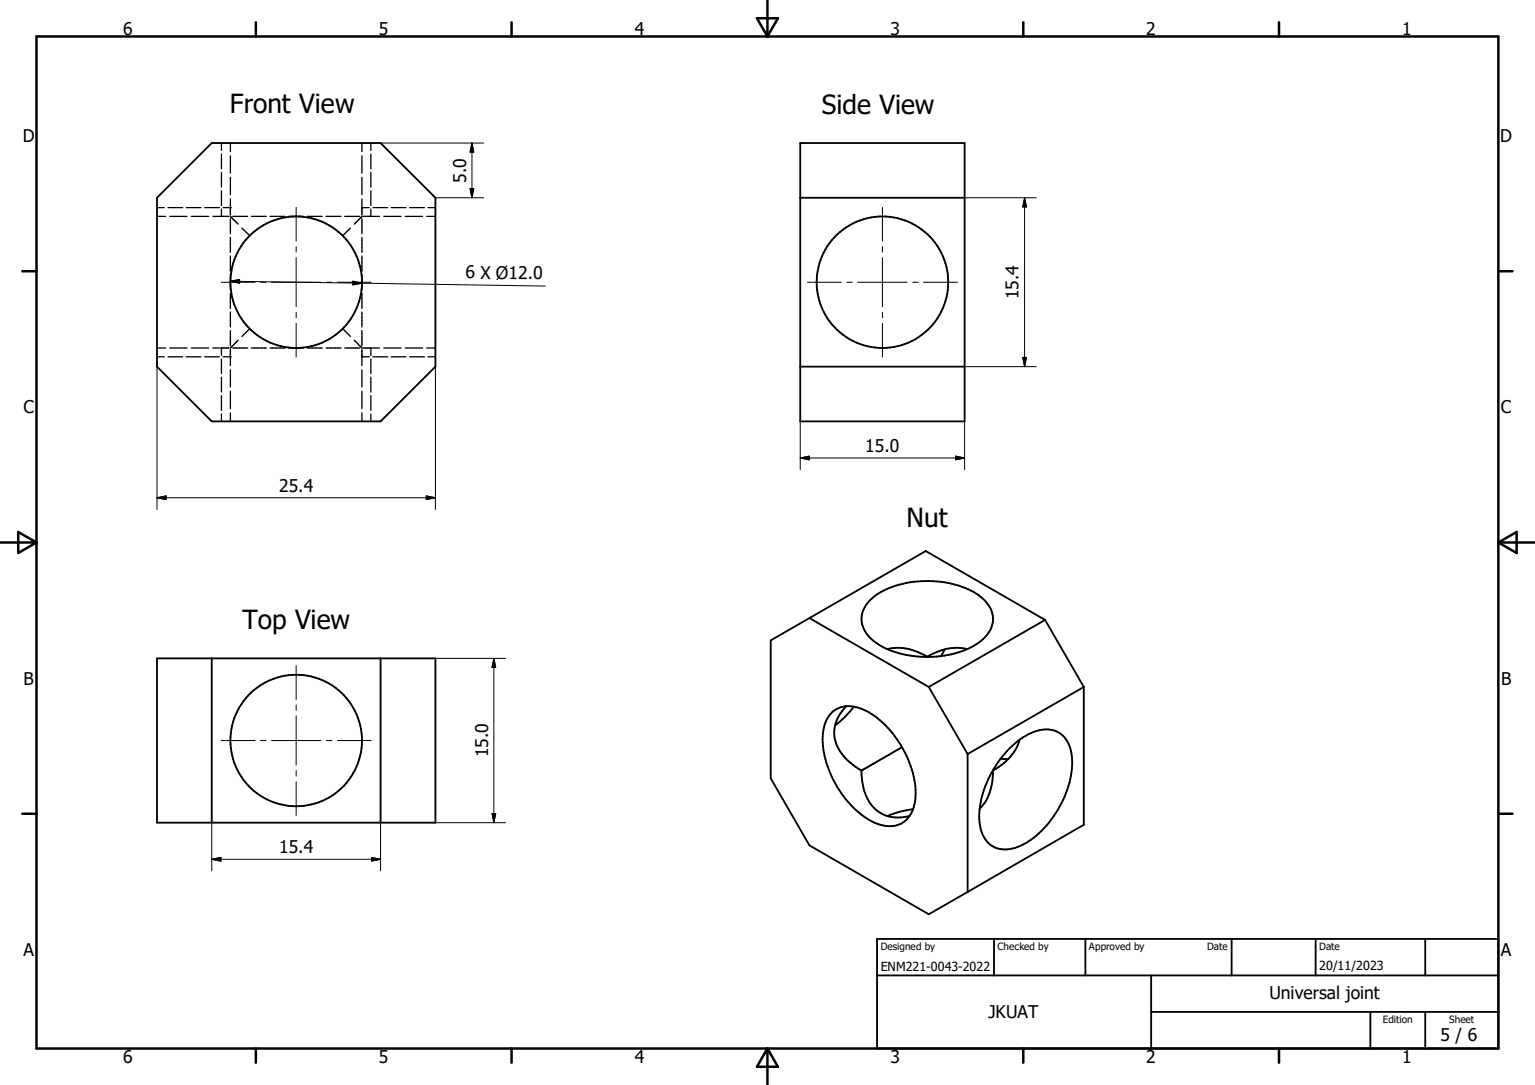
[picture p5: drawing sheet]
<svg xmlns="http://www.w3.org/2000/svg" width="297mm" height="210mm" viewBox="0 0 297 210" stroke-linecap="round" stroke-linejoin="round" font-family="sans-serif">
<g fill="none" stroke="#000" stroke-width=".25">
<path d="M42.8 27.7v1.4M42.8 29.8v2.9M42.8 33.4v2.8M42.8 36.9v2.9M44.6 27.7v1.6M44.6 30.2v3.3M44.6 34.3v3.4M44.6 38.5v3.1M70 27.7v1.6M70 30.2v3.3M70 34.3v3.4M70 38.5v3.1"/>
<path d="M71.8 27.7v1.4M71.8 29.8v2.9M71.8 33.4v2.8M71.8 36.9v2.9M30.4 41.9h1.6M30.4 40.2h1.4M32.5 40.2h2.9M32.9 41.9h3.3M36 40.2h2.9M37 41.9h3.4M39.6 40.2h2.8M41.2 41.9h3.1"/>
<path d="M42.8 40.5v1.4M43.2 40.2h1.4M44.6 40.2h.1M44.6 41.9h.1M44.6 42.3v2.9M44.6 46v2.8M44.6 49.6v2.9M44.6 53.2v.7M44.6 56.8v2.9M44.6 41.9l1.5 1.5M44.6 53.9v2.2M45 41.9h2.9"/>
<path d="M46.8 44.1l1.5 1.5M48.6 41.9h2.9M52.2 41.9h2.9M55.9 41.9h2.9M59.5 41.9h2.9M63.1 41.9h2.9M66.7 41.9h2.9M67.8 44.1l-1.5 1.5M70 40.2h.1M70 41.9h.1M70 42.3v2.9M70 46v2.8"/>
<path d="M70 49.6v2.9M70 53.2v2.9M70 56.8v2.9M70 41.9l-1.4 1.5M70 40.2h1.5M70.3 41.9h3.1M71.8 40.5v1.4M72.2 40.2h2.8M74.3 41.9h3.3M75.7 40.2h2.9M78.4 41.9h3.4M79.3 40.2h2.8"/>
<path d="M82.6 41.9h1.7M82.8 40.2h1.5M30.4 67.4h1.6M30.4 69.1h1.4M32.5 69.1h2.9M32.9 67.4h3.3M36 69.1h2.9M37 67.4h3.4M39.6 69.1h2.8M41.2 67.4h3.1M42.8 67.4v1.4M42.8 69.5v2.8"/>
<path d="M42.8 73v2.9M42.8 76.6v2.8M43.2 69.1h1.4M44.6 69.1h.1M44.6 60.4v2.9M44.6 64v2.9M44.6 67.6v3.1M44.6 71.6v3.3M44.6 75.7v3.4M44.6 79.9v1.7M45 67.4h2.9M46.1 65.9l-1.5 1.5"/>
<path d="M48.3 63.6l-1.5 1.5M48.6 67.4h2.9M52.2 67.4h2.9M55.9 67.4h.6M56.6 67.3l2.2 .1M59.5 67.4h2.9M63.1 67.4h2.9M66.3 63.6l1.5 1.5M66.7 67.4h2.9M68.6 65.9l1.4 1.5M70 69.1h.1M70 60.4v2.9"/>
<path d="M70 64v2.9M70 67.6v3.1M70 71.6v3.3M70 75.7v3.4M70 79.9v1.7M70 69.1h1.5M70.3 67.4h3.1M71.8 67.4v1.4M71.8 69.5v2.8M71.8 73v2.9M71.8 76.6v2.8M72.2 69.1h2.8"/>
<path d="M74.3 67.4h3.3M75.7 69.1h2.9M78.4 67.4h3.4M79.3 69.1h2.8M82.6 67.4h1.7M82.8 69.1h1.5M42.8 80.1v1.5M71.8 80.1v1.5"/>
</g>
<g fill="none" stroke="#000" stroke-width=".36">
<path d="M41 27.7h32.6l10.7 10.6v32.7l-10.7 10.6h-32.6l-10.6-10.6v-32.7zM154.8 27.7h31.8v53.9h-31.8zM154.8 38.3h31.8M154.8 71h31.8M156.6 119.6l-7.5 4.4v26.7l7.5 12.9 23.1 13.4 7.5-4.3M156.6 119.6l23.1 13.4M156.6 119.6l22.5-12.9 23.1 13.3M168.2 116.3a15.7 15.7 0 0 1 10.8-3.8 16.4 16.4 0 0 1 11.3 3.5 5 5 0 0 1-.5 8 18.1 18.1 0 0 1-13.7 2.9 12.6 12.6 0 0 1-8.5-4.4 4.7 4.7 0 0 1 .6-6.2zM202.2 120l7.5 13M202.2 120l-22.5 13M30.4 127.4h53.9v31.8h-53.9zM41 127.4v31.8"/>
<path d="M73.6 127.4v31.8M160.9 137.9a5.4 5.4 0 0 1 6.2-.5 19.3 19.3 0 0 1 9.5 12.2 10.9 10.9 0 0 1-.4 8 4.9 4.9 0 0 1-6.5 1.8 18.2 18.2 0 0 1-9.3-10.4 12.7 12.7 0 0 1-.5-9.6zM163.7 136.7a6.7 6.7 0 0 0-.1 10.1l1.4 1.2 1.7 1.2M165.2 136.8a16.7 16.7 0 0 1-3.6 3.6M171.7 125.7a10 10 0 0 1 7.7 1.4M179.4 127.1h.1M179.7 133l7.5 13M182.8 125.7l-.6 1.3M187.1 125.7a9.9 9.9 0 0 0-7.7 1.4M209.7 133v26.6l-22.5 13.1M209.7 133l-22.5 13M166.7 149.2h.1"/>
<path d="M166.7 149.2a9.7 9.7 0 0 0 3.2 7.8 7 7 0 0 0 6.1 .9M174.5 144.6l-7.8 4.6M176.7 156.6a17.4 17.4 0 0 0-5 1.4M187.2 146v26.7M192.1 149.1v.1M192.1 149.2h.1M192.2 149.2a10 10 0 0 1-2.7 7.3M193.6 146.8l1.5 .1M195.4 144.8a10.3 10.3 0 0 1 7.6-3.6 4.9 4.9 0 0 1 4.3 4.7 18.2 18.2 0 0 1-4.3 13.3 12.9 12.9 0 0 1-8.1 5.2 4.9 4.9 0 0 1-5.3-4.7 18 18 0 0 1 3.9-12.7zM197.3 143.2a9.9 9.9 0 0 1-5.1 6M169.7 188.8h120.2M169.7 181.7h120.2v21.3h-120.2z"/>
<path d="M192.3 181.7v7.1M210 181.7v7.1M222.7 195.9h67.2M222.7 188.8v14.2M238.3 181.7v7.1M254.6 181.7v7.1M265.2 195.9v7.1M275.8 181.7v7.1M275.8 195.9v7.1"/>
<circle cx="57.3" cy="54.6" r="12.7"/>
<circle cx="170.7" cy="54.6" r="12.7"/>
<circle cx="57.3" cy="143.3" r="12.7"/>
</g>
<g fill="none" stroke="#000" stroke-width=".48">
<path d="M7.1 7.1h282.8v195.9h-282.8zM49.5 4.3v2.8M99 4.3v2.8M146.5 3.5h4l-2 3.6zM148.5 0v7.1M198 4.3v2.8M247.5 4.3v2.8M4.3 52.5h2.8M289.9 52.5h2.8M0 105h7.1M3.5 103l3.6 2-3.6 2zM289.9 105h7.1"/>
<path d="M289.9 105l3.6-2v4zM4.3 157.5h2.8M289.9 157.5h2.8M49.5 203v2.7M99 203v2.7M148.5 203v7M148.5 203l2 3.5h-4zM198 203v2.7M247.5 203v2.7"/>
</g>
<g fill="none" stroke="#000" stroke-width=".19">
<path d="M73.6 27.7h20M84.3 38.3h9.3M91 36.5h.7l-.4 1.8zM91.3 27.7v10.6M91.3 27.7l.4 1.7h-.7zM186.6 38.3h13.9M198.3 38.3v32.7M198.3 38.3l.3 1.8h-.7zM42.8 54.6h6.6M44.6 54.4l60.9 1M44.6 54.4l1.8-.3v.7zM50.4 54.6h1.1"/>
<path d="M52.5 54.6h9.6M57.3 40.1v6.6M57.3 47.7v1.1M57.3 49.9v9.5M63.1 54.6h1.1M65.3 54.6h6.5M68.3 54.4l1.7 .4-1.7 .3zM156.2 54.6h6.6M163.9 54.6h1M166 54.6h9.5M170.7 40.1v6.6M170.7 47.7v1.1"/>
<path d="M170.7 49.9v9.5M176.6 54.6h1.1M178.7 54.6h6.5M30.4 71v27.6M57.3 60.5v1M57.3 62.6v6.5M84.3 71v27.6M170.7 60.5v1M170.7 62.6v6.5M186.6 71h13.9M197.9 69.2h.7l-.3 1.8zM30.4 96.3h53.9"/>
<path d="M30.4 96.3l1.7-.3v.7zM82.5 96l1.8 .3-1.8 .4zM154.8 88.6h31.8M154.8 88.6l1.8-.3v.7zM154.8 81.6v9.3M184.9 88.3l1.7 .3-1.7 .4zM186.6 81.6v9.3M57.3 128.8v6.6M57.3 136.4v1.1M57.3 138.6v9.5M84.3 127.4h13.5M95.6 127.4v31.8"/>
<path d="M95.6 127.4l.3 1.8h-.7zM41 159.2v9.4M42.8 143.3h6.6M50.4 143.3h1.1M52.5 143.3h9.6M57.3 149.2v1M57.3 151.3v6.5M63.1 143.3h1.1M65.3 143.3h6.5M73.6 159.2v9.4M84.3 159.2h13.5M95.2 157.5h.7l-.3 1.7z"/>
<path d="M41 166.3h32.6M41 166.3l1.7-.3v.7zM71.9 166l1.7 .3-1.7 .4z"/>
</g>
<g fill="#000" stroke="#000" stroke-width=".19">
<path d="M91 36.5h.7l-.4 1.8zM91.3 27.7l.4 1.7h-.7zM44.6 54.4l1.8-.3v.7zM68.3 54.4l1.7 .4-1.7 .3zM198.3 38.3l.3 1.8h-.7zM197.9 69.2h.7l-.3 1.8zM30.4 96.3l1.7-.3v.7zM82.5 96l1.8 .3-1.8 .4zM154.8 88.6l1.8-.3v.7zM184.9 88.3l1.7 .3-1.7 .4zM95.6 127.4l.3 1.8h-.7zM95.2 157.5h.7l-.3 1.7z"/>
<path d="M41 166.3l1.7-.3v.7zM71.9 166l1.7 .3-1.7 .4z"/>
</g>
<g font-size="5.1">
<text x="44.5" y="21.9">Front View</text>
<text x="159" y="22.1">Side View</text>
<text x="175.4" y="102">Nut</text>
<text x="46.9" y="121.7">Top View</text>
</g>
<g font-size="3.4">
<text x="23.8" y="6.8">6</text>
<text x="73.3" y="6.8">5</text>
<text x="122.9" y="6.8">4</text>
<text x="172.3" y="6.8">3</text>
<text x="221.8" y="6.8">2</text>
<text x="271.3" y="6.8">1</text>
<text x="4.4" y="27.5">D</text>
<text x="290.3" y="27.5">D</text>
<text x="90.2" y="35.4" transform="rotate(-90 90.2 35.4)">5.0</text>
<text x="90" y="53.9" transform="rotate(1 90 53.9)">6 X Ø12.0</text>
<text x="197.1" y="58" transform="rotate(-90 197.1 58)">15.4</text>
<text x="4.5" y="80">C</text>
<text x="290.4" y="80">C</text>
<text x="167.4" y="87.5">15.0</text>
<text x="54" y="95.2">25.4</text>
<text x="4.5" y="132.5">B</text>
<text x="290.4" y="132.5">B</text>
<text x="94.4" y="146.6" transform="rotate(-90 94.4 146.6)">15.0</text>
<text x="54" y="165.2">15.4</text>
<text x="4.5" y="185">A</text>
<text x="290.4" y="185">A</text>
<text x="191.3" y="197.1">JKUAT</text>
<text x="245.6" y="193.3">Universal joint</text>
<text x="278.7" y="201.5">5 / 6</text>
<text x="23.8" y="205.7">6</text>
<text x="73.3" y="205.7">5</text>
<text x="122.9" y="205.7">4</text>
<text x="172.3" y="205.7">3</text>
<text x="221.8" y="205.7">2</text>
<text x="271.3" y="205.7">1</text>
</g>
<g font-size="2.4">
<text x="170.4" y="188">ENM221-0043-2022</text>
<text x="255.3" y="187.7">20/11/2023</text>
</g>
<g font-size="1.9">
<text x="170.4" y="183.9">Designed by</text>
<text x="193" y="183.9">Checked by</text>
<text x="210.7" y="183.9">Approved by</text>
<text x="233.6" y="183.9">Date</text>
<text x="255.3" y="183.9">Date</text>
<text x="267.5" y="198">Edition</text>
<text x="280.4" y="198">Sheet</text>
</g>
</svg>
